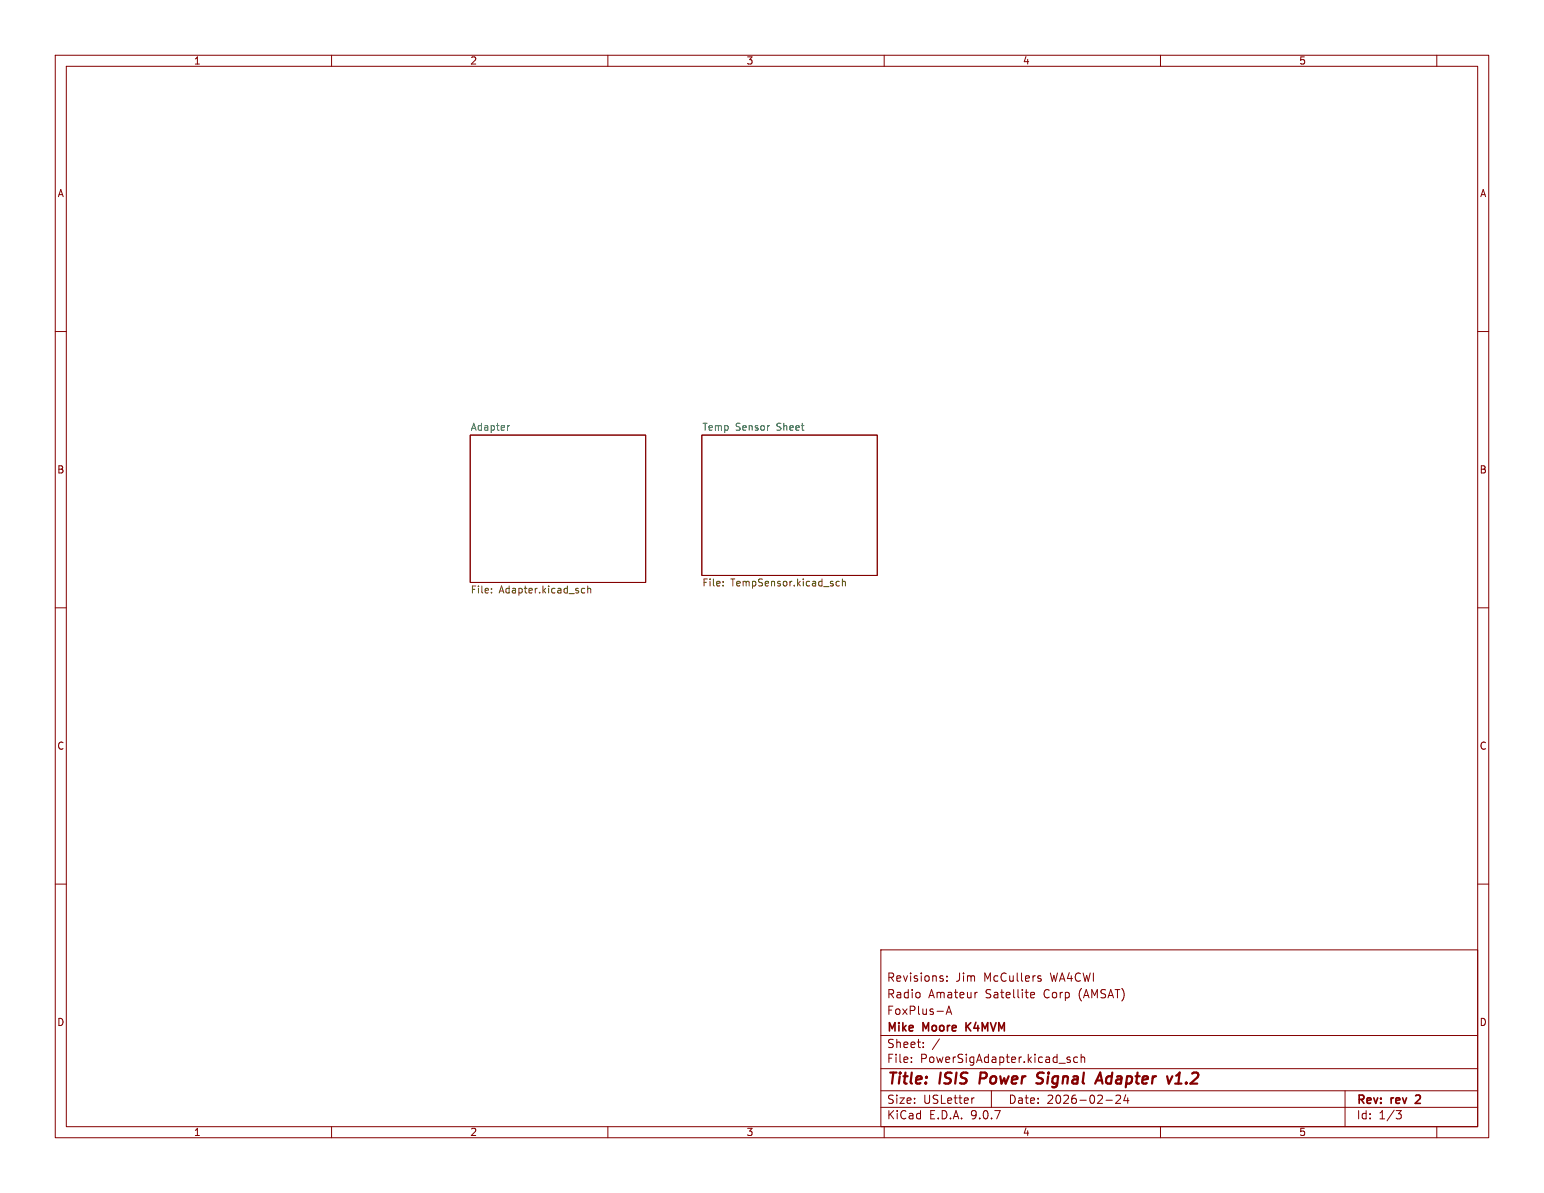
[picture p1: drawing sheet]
<svg xmlns="http://www.w3.org/2000/svg" width="279mm" height="216mm" viewBox="0 0 279 216" stroke-linecap="round" stroke-linejoin="round" font-family="sans-serif">
<g fill="none" stroke="#840000" stroke-width=".18">
<path d="M10 10h259.4v195.9h-259.4zM12 12h255.4v191.9h-255.4zM60 10v2M110 10v2M160 10v2M210 10v2M260 10v2M10 60h2M85.1 78.7h31.7v26.7h-31.7zM127 78.7h31.7v25.4h-31.7zM267.4 60h2M10 110h2"/>
<path d="M267.4 110h2M10 160h2M159.4 171.9h108v32h-108zM170.5 177.1l.2 .2-.2 .3M170.5 176.6l.1 .1M171.4 177.4v.2M171.4 176.7v.1M176.9 179.6l-.3 .1M188 177.1l.4 .1v.2l-.2 .2h-.3M188 176.6l.4 .1M267.4 160h2M159.4 197.4h108"/>
<path d="M159.4 193.4h108M159.4 187.4h108M164.9 192.1v.2M164.9 191.4v.1M167.1 189.4v.2M167.1 188.7v.1M170 188l-1.3 1.9M171.2 183.6l.5-1.5 .5 1.5M171.4 183.2h.7M176.3 198.7l-.3 .1M179.4 197.4v3M186.5 180.1l.7-.2-.1-.2-.4-.1-.2 .2 .1 .7h.5"/>
<path d="M193.1 191.7l.5 .2 .1 .2-.2 .2-.4-.1M193.1 191.4h.5M195 191.4l-.4-.1-.3 .3v.4l.1 .2h.6M195.6 191.4l.3-.1 .3 .1 .1 .9M195.6 190.8v1.5M200.1 199.1h1.2M202.7 198.3v.5l-.8 .9h.9M203.7 198.1l-.3 1.1h.9M204.1 198.7v1M243.4 197.4v6.5M60 203.9v2M110 203.9v2"/>
<path d="M159.4 200.4h108M160 203.9v2M210 203.9v2M252.6 201h1l-.5 .6 .4 .1 .1 .5-.3 .3h-.4M260 203.9v2"/>
</g>
<path d="M174.8 185.1v1.5M175.7 185.1l-.9 .8M256.2 198.2v.1M257 198.8l-.9 .9h.9" fill="none" stroke="#840000" stroke-width=".3"/>
<path d="M177.5 194.1l-.3 2M188.6 195.9a.85 .85 0 0 1-1.1 .1M188.6 194.1l-.7 .1a.46 .46 0 0 0-.2 .5 .46 .46 0 0 0 .3 .4l.6 .1M198.2 196.1l.9-2 .4 2M198.4 195.5h1M212.7 196.1h1.1M212.8 194.7l.7-.6-.3 2" fill="none" stroke="#840000" stroke-width=".4"/>
<path d="M88.9 107.2v.1M88.9 106.5v.2M105.3 107.3h.5M105.3 106.5h.5M106.4 106.6l.1-.1h.3l.1 .8M106.4 106v1.3M130.8 105.9v.1M130.8 105.3v.1M151.9 105.3l-.4-.1-.2 .2 .1 .6h.5M152.4 105.3l.2-.1 .3 .1 .1 .7M152.4 104.8v1.2" fill="none" stroke="#725600" stroke-width=".18"/>
<path d="M92.2 77l-.4 .3" fill="none" stroke="#006464" stroke-width=".18"/>
<g font-size="2.8" fill="#840000">
<text x="160.4" y="196.8">Title:</text>
<text x="170.1" y="196.8">ISIS</text>
<text x="178.1" y="196.8">Power</text>
<text x="189.3" y="196.8">Signal</text>
<text x="200.9" y="196.8">Adapter</text>
<text x="214.5" y="196.8">v1.2</text>
</g>
<g font-size="2.1" fill="#840000">
<text x="160.4" y="177.9">Revisions:</text>
<text x="172.9" y="177.9">Jim</text>
<text x="178.1" y="177.9">McCullers</text>
<text x="190.2" y="177.9">WA4CWI</text>
<text x="160.4" y="183.9">FoxPlus-A</text>
<text x="160.4" y="180.9">Radio</text>
<text x="168" y="180.9">Amateur</text>
<text x="178.4" y="180.9">Satellite</text>
<text x="189" y="180.9">Corp</text>
<text x="195.5" y="180.9">(AMSAT)</text>
<text x="160.4" y="189.9">Sheet:</text>
<text x="160.4" y="187.1">Mike</text>
<text x="167.1" y="187.1">Moore</text>
<text x="175.5" y="187.1">K4MVM</text>
<text x="160.4" y="192.6">File:</text>
<text x="166.5" y="192.6">PowerSigAdapter.kicad_sch</text>
<text x="160.4" y="202.8">KiCad</text>
<text x="160.4" y="200">Size:</text>
<text x="167.1" y="200">USLetter</text>
<text x="168.1" y="202.8">E.D.A.</text>
<text x="175.7" y="202.8">9.0.7</text>
<text x="182.4" y="200">Date:</text>
<text x="189.4" y="200">2026-02-24</text>
<text x="245.4" y="200.2">Rev:</text>
<text x="245.4" y="202.8">Id:</text>
<text x="249.5" y="202.8">1/3</text>
<text x="251.8" y="200.2">rev</text>
<text x="256.9" y="200.2">2</text>
</g>
<g font-size="1.8" fill="#840000">
<text x="35" y="11.9">1</text>
<text x="85" y="11.9">2</text>
<text x="135" y="11.9">3</text>
<text x="185" y="11.9">4</text>
<text x="235" y="11.9">5</text>
<text x="10.3" y="35.9">A</text>
<text x="267.7" y="35.9">A</text>
<text x="10.3" y="85.9">B</text>
<text x="267.7" y="85.9">B</text>
<text x="10.3" y="135.9">C</text>
<text x="267.7" y="135.9">C</text>
<text x="10.3" y="185.9">D</text>
<text x="267.7" y="185.9">D</text>
<text x="35" y="205.8">1</text>
<text x="85" y="205.8">2</text>
<text x="135" y="205.8">3</text>
<text x="185" y="205.8">4</text>
<text x="235" y="205.8">5</text>
</g>
<g font-size="1.8" fill="#006464">
<text x="85.1" y="78">Adapter</text>
<text x="127" y="78">Temp</text>
<text x="133.1" y="78">Sensor</text>
<text x="140.7" y="78">Sheet</text>
</g>
<g font-size="1.8" fill="#725600">
<text x="85.1" y="107.7">File:</text>
<text x="90.3" y="107.7">Adapter.kicad_sch</text>
<text x="127" y="106.5">File:</text>
<text x="132.2" y="106.5">TempSensor.kicad_sch</text>
</g>
</svg>
